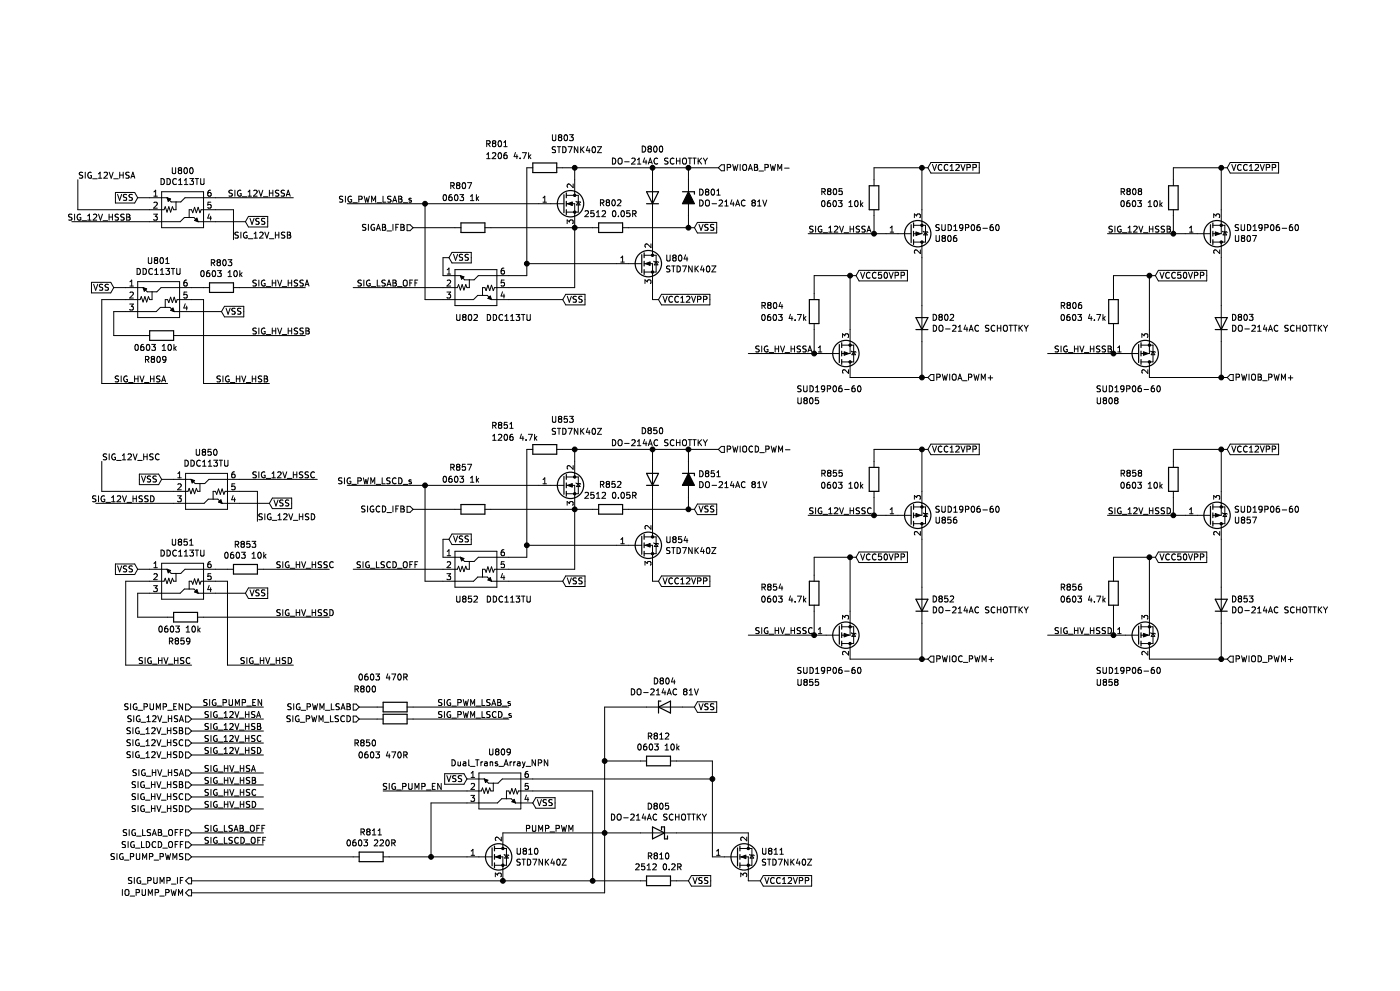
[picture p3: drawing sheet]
EESchema Schematic File Version 4
EELAYER 30 0
EELAYER END
$Descr A4 11693 8268
encoding utf-8
Sheet 3 8
Title ""
Date ""
Rev ""
Comp ""
Comment1 ""
Comment2 ""
Comment3 ""
Comment4 ""
$EndDescr
$Comp
L Transistor_FET:SUD19P06-60 U807
U 1 1
P 10100 1950
F 0 "U807" H 10304 1996 50  0000 L CNN
F 1 "SUD19P06-60" H 10304 1905 50  0000 L CNN
F 2 "Sparkdog PF-DI V3:MDAC-TO-252-3" H 10295 1875 50  0001 L CIN
F 3 "https://www.vishay.com/docs/69253/sud19p06.pdf" H 10100 1950 50  0001 C CNN
	1    10100 1950
	1    0    0    1   
$EndComp
$Comp
L Transistor_FET:SUD19P06-60 U808
U 1 1
P 9500 2950
F 0 "U808" H 9150 3350 50  0000 L CNN
F 1 "SUD19P06-60" H 9150 3250 50  0000 L CNN
F 2 "Sparkdog PF-DI V3:MDAC-TO-252-3" H 9695 2875 50  0001 L CIN
F 3 "https://www.vishay.com/docs/69253/sud19p06.pdf" H 9500 2950 50  0001 C CNN
	1    9500 2950
	1    0    0    1   
$EndComp
$Comp
L Device:R R808
U 1 1
P 9800 1650
F 0 "R808" H 9350 1700 50  0000 L CNN
F 1 "0603 10k" H 9350 1600 50  0000 L CNN
F 2 "Samacsys:RESC1608X55N" V 9730 1650 50  0001 C CNN
F 3 "~" H 9800 1650 50  0001 C CNN
	1    9800 1650
	1    0    0    -1  
$EndComp
$Comp
L Device:R R806
U 1 1
P 9300 2600
F 0 "R806" H 8850 2650 50  0000 L CNN
F 1 "0603 4.7k" H 8850 2550 50  0000 L CNN
F 2 "Samacsys:RESC1608X55N" V 9230 2600 50  0001 C CNN
F 3 "~" H 9300 2600 50  0001 C CNN
	1    9300 2600
	1    0    0    -1  
$EndComp
$Comp
L Device:D D803
U 1 1
P 10200 2700
F 0 "D803" V 10246 2620 50  0000 R CNN
F 1 "DO-214AC SCHOTTKY" V 10155 2620 50  0000 R CNN
F 2 "Samacsys:DIOM5127X229N" H 10200 2700 50  0001 C CNN
F 3 "~" H 10200 2700 50  0001 C CNN
	1    10200 2700
	0    -1   -1   0   
$EndComp
Wire Wire Line
	9800 1800 9800 1950
Wire Wire Line
	9800 1950 9900 1950
Wire Wire Line
	9800 1500 9800 1400
Wire Wire Line
	9800 1400 10200 1400
Wire Wire Line
	10200 1400 10200 1750
Wire Wire Line
	10200 1400 10250 1400
Connection ~ 10200 1400
Text GLabel 10250 1400 2    50   Input ~ 0
VCC12VPP
Text GLabel 9650 2300 2    50   Input ~ 0
VCC50VPP
Wire Wire Line
	9650 2300 9600 2300
Wire Wire Line
	9300 2300 9300 2450
Wire Wire Line
	9300 2750 9300 2950
Wire Wire Line
	9600 2750 9600 2300
Connection ~ 9600 2300
Wire Wire Line
	9600 2300 9300 2300
Wire Wire Line
	9600 3150 10200 3150
Wire Wire Line
	10200 2850 10200 3150
Connection ~ 10200 3150
Wire Wire Line
	10200 3150 10250 3150
Wire Wire Line
	10200 2550 10200 2150
Connection ~ 9800 1950
Wire Wire Line
	9250 1950 9800 1950
Text Label 9250 1950 0    50   ~ 0
SIG_12V_HSSB
Wire Wire Line
	9300 2950 8750 2950
Connection ~ 9300 2950
Text Label 8800 2950 0    50   ~ 0
SIG_HV_HSSB
Text HLabel 10250 3150 2    50   Input ~ 0
PWIOB_PWM+
$Comp
L Transistor_FET:SUD19P06-60 U806
U 1 1
P 7600 1950
F 0 "U806" H 7804 1996 50  0000 L CNN
F 1 "SUD19P06-60" H 7804 1905 50  0000 L CNN
F 2 "Sparkdog PF-DI V3:MDAC-TO-252-3" H 7795 1875 50  0001 L CIN
F 3 "https://www.vishay.com/docs/69253/sud19p06.pdf" H 7600 1950 50  0001 C CNN
	1    7600 1950
	1    0    0    1   
$EndComp
$Comp
L Transistor_FET:SUD19P06-60 U805
U 1 1
P 7000 2950
F 0 "U805" H 6650 3350 50  0000 L CNN
F 1 "SUD19P06-60" H 6650 3250 50  0000 L CNN
F 2 "Sparkdog PF-DI V3:MDAC-TO-252-3" H 7195 2875 50  0001 L CIN
F 3 "https://www.vishay.com/docs/69253/sud19p06.pdf" H 7000 2950 50  0001 C CNN
	1    7000 2950
	1    0    0    1   
$EndComp
$Comp
L Device:R R805
U 1 1
P 7300 1650
F 0 "R805" H 6850 1700 50  0000 L CNN
F 1 "0603 10k" H 6850 1600 50  0000 L CNN
F 2 "Samacsys:RESC1608X55N" V 7230 1650 50  0001 C CNN
F 3 "~" H 7300 1650 50  0001 C CNN
	1    7300 1650
	1    0    0    -1  
$EndComp
$Comp
L Device:R R804
U 1 1
P 6800 2600
F 0 "R804" H 6350 2650 50  0000 L CNN
F 1 "0603 4.7k" H 6350 2550 50  0000 L CNN
F 2 "Samacsys:RESC1608X55N" V 6730 2600 50  0001 C CNN
F 3 "~" H 6800 2600 50  0001 C CNN
	1    6800 2600
	1    0    0    -1  
$EndComp
$Comp
L Device:D D802
U 1 1
P 7700 2700
F 0 "D802" V 7746 2620 50  0000 R CNN
F 1 "DO-214AC SCHOTTKY" V 7655 2620 50  0000 R CNN
F 2 "Samacsys:DIOM5127X229N" H 7700 2700 50  0001 C CNN
F 3 "~" H 7700 2700 50  0001 C CNN
	1    7700 2700
	0    -1   -1   0   
$EndComp
Wire Wire Line
	7300 1800 7300 1950
Wire Wire Line
	7300 1950 7400 1950
Wire Wire Line
	7300 1500 7300 1400
Wire Wire Line
	7300 1400 7700 1400
Wire Wire Line
	7700 1400 7700 1750
Wire Wire Line
	7700 1400 7750 1400
Connection ~ 7700 1400
Text GLabel 7750 1400 2    50   Input ~ 0
VCC12VPP
Text GLabel 7150 2300 2    50   Input ~ 0
VCC50VPP
Wire Wire Line
	7150 2300 7100 2300
Wire Wire Line
	6800 2300 6800 2450
Wire Wire Line
	6800 2750 6800 2950
Wire Wire Line
	7100 2750 7100 2300
Connection ~ 7100 2300
Wire Wire Line
	7100 2300 6800 2300
Wire Wire Line
	7100 3150 7700 3150
Wire Wire Line
	7700 2850 7700 3150
Connection ~ 7700 3150
Wire Wire Line
	7700 3150 7750 3150
Wire Wire Line
	7700 2550 7700 2150
Connection ~ 7300 1950
Wire Wire Line
	6750 1950 7300 1950
Text Label 6750 1950 0    50   ~ 0
SIG_12V_HSSA
Wire Wire Line
	6800 2950 6250 2950
Connection ~ 6800 2950
Text Label 6300 2950 0    50   ~ 0
SIG_HV_HSSA
Text HLabel 7750 3150 2    50   Input ~ 0
PWIOA_PWM+
$Comp
L Transistor_FET:SUD19P06-60 U857
U 1 1
P 10100 4300
F 0 "U857" H 10304 4346 50  0000 L CNN
F 1 "SUD19P06-60" H 10304 4255 50  0000 L CNN
F 2 "Sparkdog PF-DI V3:MDAC-TO-252-3" H 10295 4225 50  0001 L CIN
F 3 "https://www.vishay.com/docs/69253/sud19p06.pdf" H 10100 4300 50  0001 C CNN
	1    10100 4300
	1    0    0    1   
$EndComp
$Comp
L Transistor_FET:SUD19P06-60 U858
U 1 1
P 9500 5300
F 0 "U858" H 9150 5700 50  0000 L CNN
F 1 "SUD19P06-60" H 9150 5600 50  0000 L CNN
F 2 "Sparkdog PF-DI V3:MDAC-TO-252-3" H 9695 5225 50  0001 L CIN
F 3 "https://www.vishay.com/docs/69253/sud19p06.pdf" H 9500 5300 50  0001 C CNN
	1    9500 5300
	1    0    0    1   
$EndComp
$Comp
L Device:R R858
U 1 1
P 9800 4000
F 0 "R858" H 9350 4050 50  0000 L CNN
F 1 "0603 10k" H 9350 3950 50  0000 L CNN
F 2 "Samacsys:RESC1608X55N" V 9730 4000 50  0001 C CNN
F 3 "~" H 9800 4000 50  0001 C CNN
	1    9800 4000
	1    0    0    -1  
$EndComp
$Comp
L Device:R R856
U 1 1
P 9300 4950
F 0 "R856" H 8850 5000 50  0000 L CNN
F 1 "0603 4.7k" H 8850 4900 50  0000 L CNN
F 2 "Samacsys:RESC1608X55N" V 9230 4950 50  0001 C CNN
F 3 "~" H 9300 4950 50  0001 C CNN
	1    9300 4950
	1    0    0    -1  
$EndComp
$Comp
L Device:D D853
U 1 1
P 10200 5050
F 0 "D853" V 10246 4970 50  0000 R CNN
F 1 "DO-214AC SCHOTTKY" V 10155 4970 50  0000 R CNN
F 2 "Samacsys:DIOM5127X229N" H 10200 5050 50  0001 C CNN
F 3 "~" H 10200 5050 50  0001 C CNN
	1    10200 5050
	0    -1   -1   0   
$EndComp
Wire Wire Line
	9800 4150 9800 4300
Wire Wire Line
	9800 4300 9900 4300
Wire Wire Line
	9800 3850 9800 3750
Wire Wire Line
	9800 3750 10200 3750
Wire Wire Line
	10200 3750 10200 4100
Wire Wire Line
	10200 3750 10250 3750
Connection ~ 10200 3750
Text GLabel 10250 3750 2    50   Input ~ 0
VCC12VPP
Text GLabel 9650 4650 2    50   Input ~ 0
VCC50VPP
Wire Wire Line
	9650 4650 9600 4650
Wire Wire Line
	9300 4650 9300 4800
Wire Wire Line
	9300 5100 9300 5300
Wire Wire Line
	9600 5100 9600 4650
Connection ~ 9600 4650
Wire Wire Line
	9600 4650 9300 4650
Wire Wire Line
	9600 5500 10200 5500
Wire Wire Line
	10200 5200 10200 5500
Connection ~ 10200 5500
Wire Wire Line
	10200 5500 10250 5500
Wire Wire Line
	10200 4900 10200 4500
Connection ~ 9800 4300
Wire Wire Line
	9250 4300 9800 4300
Text Label 9250 4300 0    50   ~ 0
SIG_12V_HSSD
Wire Wire Line
	9300 5300 8750 5300
Connection ~ 9300 5300
Text Label 8800 5300 0    50   ~ 0
SIG_HV_HSSD
Text HLabel 10250 5500 2    50   Input ~ 0
PWIOD_PWM+
$Comp
L Transistor_FET:SUD19P06-60 U856
U 1 1
P 7600 4300
F 0 "U856" H 7804 4346 50  0000 L CNN
F 1 "SUD19P06-60" H 7804 4255 50  0000 L CNN
F 2 "Sparkdog PF-DI V3:MDAC-TO-252-3" H 7795 4225 50  0001 L CIN
F 3 "https://www.vishay.com/docs/69253/sud19p06.pdf" H 7600 4300 50  0001 C CNN
	1    7600 4300
	1    0    0    1   
$EndComp
$Comp
L Transistor_FET:SUD19P06-60 U855
U 1 1
P 7000 5300
F 0 "U855" H 6650 5700 50  0000 L CNN
F 1 "SUD19P06-60" H 6650 5600 50  0000 L CNN
F 2 "Sparkdog PF-DI V3:MDAC-TO-252-3" H 7195 5225 50  0001 L CIN
F 3 "https://www.vishay.com/docs/69253/sud19p06.pdf" H 7000 5300 50  0001 C CNN
	1    7000 5300
	1    0    0    1   
$EndComp
$Comp
L Device:R R855
U 1 1
P 7300 4000
F 0 "R855" H 6850 4050 50  0000 L CNN
F 1 "0603 10k" H 6850 3950 50  0000 L CNN
F 2 "Samacsys:RESC1608X55N" V 7230 4000 50  0001 C CNN
F 3 "~" H 7300 4000 50  0001 C CNN
	1    7300 4000
	1    0    0    -1  
$EndComp
$Comp
L Device:R R854
U 1 1
P 6800 4950
F 0 "R854" H 6350 5000 50  0000 L CNN
F 1 "0603 4.7k" H 6350 4900 50  0000 L CNN
F 2 "Samacsys:RESC1608X55N" V 6730 4950 50  0001 C CNN
F 3 "~" H 6800 4950 50  0001 C CNN
	1    6800 4950
	1    0    0    -1  
$EndComp
$Comp
L Device:D D852
U 1 1
P 7700 5050
F 0 "D852" V 7746 4970 50  0000 R CNN
F 1 "DO-214AC SCHOTTKY" V 7655 4970 50  0000 R CNN
F 2 "Samacsys:DIOM5127X229N" H 7700 5050 50  0001 C CNN
F 3 "~" H 7700 5050 50  0001 C CNN
	1    7700 5050
	0    -1   -1   0   
$EndComp
Wire Wire Line
	7300 4150 7300 4300
Wire Wire Line
	7300 4300 7400 4300
Wire Wire Line
	7300 3850 7300 3750
Wire Wire Line
	7300 3750 7700 3750
Wire Wire Line
	7700 3750 7700 4100
Wire Wire Line
	7700 3750 7750 3750
Connection ~ 7700 3750
Text GLabel 7750 3750 2    50   Input ~ 0
VCC12VPP
Text GLabel 7150 4650 2    50   Input ~ 0
VCC50VPP
Wire Wire Line
	7150 4650 7100 4650
Wire Wire Line
	6800 4650 6800 4800
Wire Wire Line
	6800 5100 6800 5300
Wire Wire Line
	7100 5100 7100 4650
Connection ~ 7100 4650
Wire Wire Line
	7100 4650 6800 4650
Wire Wire Line
	7100 5500 7700 5500
Wire Wire Line
	7700 5200 7700 5500
Connection ~ 7700 5500
Wire Wire Line
	7700 5500 7750 5500
Wire Wire Line
	7700 4900 7700 4500
Connection ~ 7300 4300
Wire Wire Line
	6750 4300 7300 4300
Text Label 6750 4300 0    50   ~ 0
SIG_12V_HSSC
Wire Wire Line
	6800 5300 6250 5300
Connection ~ 6800 5300
Text Label 6300 5300 0    50   ~ 0
SIG_HV_HSSC
Text HLabel 7750 5500 2    50   Input ~ 0
PWIOC_PWM+
Text HLabel 6000 1400 2    50   Input ~ 0
PWIOAB_PWM-
$Comp
L Device:D_Zener_ALT D801
U 1 1
P 5750 1650
F 0 "D801" V 5704 1730 50  0000 L CNN
F 1 "DO-214AC 81V" V 5795 1730 50  0000 L CNN
F 2 "Samacsys:DIOM5127X229N" H 5750 1650 50  0001 C CNN
F 3 "~" H 5750 1650 50  0001 C CNN
	1    5750 1650
	0    1    1    0   
$EndComp
Wire Wire Line
	5750 1500 5750 1400
Connection ~ 5750 1400
Wire Wire Line
	5750 1400 6000 1400
$Comp
L Device:D D800
U 1 1
P 5450 1650
F 0 "D800" V 5850 1750 50  0000 R CNN
F 1 "DO-214AC SCHOTTKY" V 5750 2000 50  0000 R CNN
F 2 "Samacsys:DIOM5127X229N" H 5450 1650 50  0001 C CNN
F 3 "~" H 5450 1650 50  0001 C CNN
	1    5450 1650
	0    -1   -1   0   
$EndComp
Wire Wire Line
	5450 1500 5450 1400
Connection ~ 5450 1400
Wire Wire Line
	5450 1400 5750 1400
Wire Wire Line
	5750 1800 5750 1900
Text GLabel 5800 1900 2    50   Input ~ 0
VSS
$Comp
L Transistor_FET:STD7NK40Z U803
U 1 1
P 4700 1700
F 0 "U803" H 4600 2250 50  0000 L CNN
F 1 "STD7NK40Z" H 4600 2150 50  0000 L CNN
F 2 "Sparkdog PF-DI V3:MDAC-TO-252-3" H 4900 1625 50  0001 L CIN
F 3 "https://www.st.com/resource/en/datasheet/std7nk40zt4.pdf" H 4700 1700 50  0001 L CNN
	1    4700 1700
	1    0    0    -1  
$EndComp
$Comp
L Transistor_FET:STD7NK40Z U804
U 1 1
P 5350 2200
F 0 "U804" H 5555 2246 50  0000 L CNN
F 1 "STD7NK40Z" H 5555 2155 50  0000 L CNN
F 2 "Sparkdog PF-DI V3:MDAC-TO-252-3" H 5550 2125 50  0001 L CIN
F 3 "https://www.st.com/resource/en/datasheet/std7nk40zt4.pdf" H 5350 2200 50  0001 L CNN
	1    5350 2200
	1    0    0    -1  
$EndComp
Wire Wire Line
	5450 1800 5450 2000
Wire Wire Line
	5450 2400 5450 2500
Wire Wire Line
	5450 2500 5500 2500
Wire Wire Line
	5750 1900 5800 1900
Text GLabel 5500 2500 2    50   Input ~ 0
VCC12VPP
$Comp
L Device:R R802
U 1 1
P 5100 1900
F 0 "R802" V 4893 1900 50  0000 C CNN
F 1 "2512 0.05R" V 4984 1900 50  0000 C CNN
F 2 "Samacsys:RESC6331X75N" V 5030 1900 50  0001 C CNN
F 3 "~" H 5100 1900 50  0001 C CNN
	1    5100 1900
	0    1    1    0   
$EndComp
Wire Wire Line
	4800 1900 4950 1900
Wire Wire Line
	5250 1900 5750 1900
Connection ~ 5750 1900
Wire Wire Line
	4800 1400 4800 1500
Wire Wire Line
	4800 1400 5450 1400
Wire Wire Line
	4500 1700 3550 1700
Text Label 3500 2400 2    50   ~ 0
SIG_LSAB_OFF
$Comp
L Rabbit~ECU~Schematic~Symbols:Dual_Trans_Array_NPN U802
U 1 1
P 3800 2550
F 0 "U802" H 3900 2450 50  0000 C CNN
F 1 "DDC113TU" H 4250 2450 50  0000 C CNN
F 2 "Sparkdog PF-DI V3:SOT-363-6" H 3800 2550 50  0001 C CNN
F 3 "" H 3800 2550 50  0001 C CNN
	1    3800 2550
	1    0    0    -1  
$EndComp
Wire Wire Line
	4800 1900 4800 2400
Wire Wire Line
	4800 2400 4250 2400
Text GLabel 4700 2500 2    50   Input ~ 0
VSS
Connection ~ 4800 1900
Wire Wire Line
	4400 2200 4400 2300
Wire Wire Line
	4800 1400 4700 1400
Wire Wire Line
	4400 2300 4250 2300
Connection ~ 4800 1400
Wire Wire Line
	4250 2500 4700 2500
Wire Wire Line
	4400 2200 5150 2200
Wire Wire Line
	3700 2500 3550 2500
Wire Wire Line
	3550 2500 3550 1700
Wire Wire Line
	3700 2400 2950 2400
Wire Wire Line
	3700 2300 3700 2150
Wire Wire Line
	3700 2150 3750 2150
Text GLabel 3750 2150 2    50   Input ~ 0
VSS
Text HLabel 3450 1900 0    50   Input ~ 0
SIGAB_IFB
$Comp
L Device:R R807
U 1 1
P 3950 1900
F 0 "R807" V 3600 1800 50  0000 C CNN
F 1 "0603 1k" V 3700 1800 50  0000 C CNN
F 2 "Samacsys:RESC1608X55N" V 3880 1900 50  0001 C CNN
F 3 "~" H 3950 1900 50  0001 C CNN
	1    3950 1900
	0    1    1    0   
$EndComp
Wire Wire Line
	4100 1900 4800 1900
Wire Wire Line
	3800 1900 3450 1900
$Comp
L Rabbit~ECU~Schematic~Symbols:Dual_Trans_Array_NPN U800
U 1 1
P 1350 1900
F 0 "U800" H 1525 2375 50  0000 C CNN
F 1 "DDC113TU" H 1525 2284 50  0000 C CNN
F 2 "Sparkdog PF-DI V3:SOT-363-6" H 1350 1900 50  0001 C CNN
F 3 "" H 1350 1900 50  0001 C CNN
	1    1350 1900
	1    0    0    -1  
$EndComp
$Comp
L Rabbit~ECU~Schematic~Symbols:Dual_Trans_Array_NPN U801
U 1 1
P 1150 2650
F 0 "U801" H 1325 3125 50  0000 C CNN
F 1 "DDC113TU" H 1325 3034 50  0000 C CNN
F 2 "Sparkdog PF-DI V3:SOT-363-6" H 1150 2650 50  0001 C CNN
F 3 "" H 1150 2650 50  0001 C CNN
	1    1150 2650
	1    0    0    -1  
$EndComp
Connection ~ 3550 1700
Wire Wire Line
	1800 1650 2450 1650
Text Label 1900 1650 0    50   ~ 0
SIG_12V_HSSA
Wire Wire Line
	1250 1650 1150 1650
Text GLabel 1150 1650 0    50   Input ~ 0
VSS
Text GLabel 2050 1850 2    50   Input ~ 0
VSS
Wire Wire Line
	1250 1850 600  1850
Text Label 1100 1850 2    50   ~ 0
SIG_12V_HSSB
Wire Wire Line
	1250 1750 650  1750
Wire Wire Line
	650  1750 650  1500
Text HLabel 1600 6000 0    50   Input ~ 0
SIG_12V_HSA
Wire Wire Line
	1800 1850 2050 1850
Wire Wire Line
	1800 1750 1950 1750
Text HLabel 1600 6200 0    50   Input ~ 0
SIG_12V_HSC
$Comp
L Device:R R809
U 1 1
P 1350 2800
F 0 "R809" V 1550 2750 50  0000 C CNN
F 1 "0603 10k" V 1450 2750 50  0000 C CNN
F 2 "Samacsys:RESC1608X55N" V 1280 2800 50  0001 C CNN
F 3 "~" H 1350 2800 50  0001 C CNN
	1    1350 2800
	0    1    1    0   
$EndComp
Wire Wire Line
	1050 2600 950  2600
Wire Wire Line
	950  2600 950  2800
Wire Wire Line
	950  2800 1200 2800
Wire Wire Line
	1600 2400 1700 2400
Text GLabel 1850 2600 2    50   Input ~ 0
VSS
Wire Wire Line
	1600 2600 1850 2600
Wire Wire Line
	1050 2400 950  2400
$Comp
L Device:R R803
U 1 1
P 1850 2400
F 0 "R803" V 1643 2400 50  0000 C CNN
F 1 "0603 10k" V 1734 2400 50  0000 C CNN
F 2 "Samacsys:RESC1608X55N" V 1780 2400 50  0001 C CNN
F 3 "~" H 1850 2400 50  0001 C CNN
	1    1850 2400
	0    1    1    0   
$EndComp
Wire Wire Line
	3550 1700 2900 1700
Text Label 3450 1700 2    50   ~ 0
SIG_PWM_LSAB_s
Wire Wire Line
	2000 2400 2550 2400
Text Label 2100 2400 0    50   ~ 0
SIG_HV_HSSA
Wire Wire Line
	1500 2800 2550 2800
Text Label 2100 2800 0    50   ~ 0
SIG_HV_HSSB
Wire Wire Line
	1050 2500 850  2500
Wire Wire Line
	850  2500 850  3200
Wire Wire Line
	850  3200 1400 3200
Text Label 950  3200 0    50   ~ 0
SIG_HV_HSA
Wire Wire Line
	1600 2500 1700 2500
Wire Wire Line
	1700 2500 1700 3200
Wire Wire Line
	1700 3200 2250 3200
Text Label 1800 3200 0    50   ~ 0
SIG_HV_HSB
Text HLabel 6000 3750 2    50   Input ~ 0
PWIOCD_PWM-
$Comp
L Device:D_Zener_ALT D851
U 1 1
P 5750 4000
F 0 "D851" V 5704 4080 50  0000 L CNN
F 1 "DO-214AC 81V" V 5795 4080 50  0000 L CNN
F 2 "Samacsys:DIOM5127X229N" H 5750 4000 50  0001 C CNN
F 3 "~" H 5750 4000 50  0001 C CNN
	1    5750 4000
	0    1    1    0   
$EndComp
Wire Wire Line
	5750 3850 5750 3750
Connection ~ 5750 3750
Wire Wire Line
	5750 3750 6000 3750
$Comp
L Device:D D850
U 1 1
P 5450 4000
F 0 "D850" V 5850 4100 50  0000 R CNN
F 1 "DO-214AC SCHOTTKY" V 5750 4350 50  0000 R CNN
F 2 "Samacsys:DIOM5127X229N" H 5450 4000 50  0001 C CNN
F 3 "~" H 5450 4000 50  0001 C CNN
	1    5450 4000
	0    -1   -1   0   
$EndComp
Wire Wire Line
	5450 3850 5450 3750
Connection ~ 5450 3750
Wire Wire Line
	5450 3750 5750 3750
Wire Wire Line
	5750 4150 5750 4250
Text GLabel 5800 4250 2    50   Input ~ 0
VSS
$Comp
L Transistor_FET:STD7NK40Z U853
U 1 1
P 4700 4050
F 0 "U853" H 4600 4600 50  0000 L CNN
F 1 "STD7NK40Z" H 4600 4500 50  0000 L CNN
F 2 "Sparkdog PF-DI V3:MDAC-TO-252-3" H 4900 3975 50  0001 L CIN
F 3 "https://www.st.com/resource/en/datasheet/std7nk40zt4.pdf" H 4700 4050 50  0001 L CNN
	1    4700 4050
	1    0    0    -1  
$EndComp
$Comp
L Transistor_FET:STD7NK40Z U854
U 1 1
P 5350 4550
F 0 "U854" H 5555 4596 50  0000 L CNN
F 1 "STD7NK40Z" H 5555 4505 50  0000 L CNN
F 2 "Sparkdog PF-DI V3:MDAC-TO-252-3" H 5550 4475 50  0001 L CIN
F 3 "https://www.st.com/resource/en/datasheet/std7nk40zt4.pdf" H 5350 4550 50  0001 L CNN
	1    5350 4550
	1    0    0    -1  
$EndComp
Wire Wire Line
	5450 4150 5450 4350
Wire Wire Line
	5450 4750 5450 4850
Wire Wire Line
	5450 4850 5500 4850
Wire Wire Line
	5750 4250 5800 4250
Text GLabel 5500 4850 2    50   Input ~ 0
VCC12VPP
$Comp
L Device:R R852
U 1 1
P 5100 4250
F 0 "R852" V 4893 4250 50  0000 C CNN
F 1 "2512 0.05R" V 4984 4250 50  0000 C CNN
F 2 "Samacsys:RESC6331X75N" V 5030 4250 50  0001 C CNN
F 3 "~" H 5100 4250 50  0001 C CNN
	1    5100 4250
	0    1    1    0   
$EndComp
Wire Wire Line
	4800 4250 4950 4250
Wire Wire Line
	5250 4250 5750 4250
Connection ~ 5750 4250
Wire Wire Line
	4800 3750 4800 3850
Wire Wire Line
	4800 3750 5450 3750
Wire Wire Line
	4500 4050 3550 4050
Text Label 3500 4750 2    50   ~ 0
SIG_LSCD_OFF
$Comp
L Rabbit~ECU~Schematic~Symbols:Dual_Trans_Array_NPN U852
U 1 1
P 3800 4900
F 0 "U852" H 3900 4800 50  0000 C CNN
F 1 "DDC113TU" H 4250 4800 50  0000 C CNN
F 2 "Sparkdog PF-DI V3:SOT-363-6" H 3800 4900 50  0001 C CNN
F 3 "" H 3800 4900 50  0001 C CNN
	1    3800 4900
	1    0    0    -1  
$EndComp
Wire Wire Line
	4800 4250 4800 4750
Wire Wire Line
	4800 4750 4250 4750
Text GLabel 4700 4850 2    50   Input ~ 0
VSS
Connection ~ 4800 4250
Wire Wire Line
	4400 4550 4400 4650
Wire Wire Line
	4800 3750 4700 3750
Wire Wire Line
	4400 4650 4250 4650
Connection ~ 4800 3750
Wire Wire Line
	4250 4850 4700 4850
Wire Wire Line
	4400 4550 5150 4550
Wire Wire Line
	3700 4850 3550 4850
Wire Wire Line
	3550 4850 3550 4050
Wire Wire Line
	3700 4750 2950 4750
Wire Wire Line
	3700 4650 3700 4500
Wire Wire Line
	3700 4500 3750 4500
Text GLabel 3750 4500 2    50   Input ~ 0
VSS
Text HLabel 3450 4250 0    50   Input ~ 0
SIGCD_IFB
$Comp
L Device:R R857
U 1 1
P 3950 4250
F 0 "R857" V 3600 4150 50  0000 C CNN
F 1 "0603 1k" V 3700 4150 50  0000 C CNN
F 2 "Samacsys:RESC1608X55N" V 3880 4250 50  0001 C CNN
F 3 "~" H 3950 4250 50  0001 C CNN
	1    3950 4250
	0    1    1    0   
$EndComp
Wire Wire Line
	4100 4250 4800 4250
Wire Wire Line
	3800 4250 3450 4250
Connection ~ 3550 4050
Text HLabel 1600 6100 0    50   Input ~ 0
SIG_12V_HSB
Wire Wire Line
	3550 4050 2900 4050
Text Label 3450 4050 2    50   ~ 0
SIG_PWM_LSCD_s
$Comp
L Device:R R801
U 1 1
P 4550 1400
F 0 "R801" V 4350 1000 50  0000 C CNN
F 1 "1206 4.7k" V 4450 1100 50  0000 C CNN
F 2 "Samacsys:RESC3216X60N" V 4480 1400 50  0001 C CNN
F 3 "~" H 4550 1400 50  0001 C CNN
	1    4550 1400
	0    1    1    0   
$EndComp
Wire Wire Line
	4400 1400 4400 2200
Connection ~ 4400 2200
$Comp
L Device:R R851
U 1 1
P 4550 3750
F 0 "R851" V 4350 3400 50  0000 C CNN
F 1 "1206 4.7k" V 4450 3500 50  0000 C CNN
F 2 "Samacsys:RESC3216X60N" V 4480 3750 50  0001 C CNN
F 3 "~" H 4550 3750 50  0001 C CNN
	1    4550 3750
	0    1    1    0   
$EndComp
Wire Wire Line
	4400 3750 4400 4550
Connection ~ 4400 4550
Wire Wire Line
	1600 6450 2200 6450
Text Label 1700 6450 0    50   ~ 0
SIG_HV_HSA
Text Label 1700 6550 0    50   ~ 0
SIG_HV_HSB
Text Label 1700 6650 0    50   ~ 0
SIG_HV_HSC
Text Label 1700 6750 0    50   ~ 0
SIG_HV_HSD
Text Label 1700 6950 0    50   ~ 0
SIG_LSAB_OFF
Text Label 1700 7050 0    50   ~ 0
SIG_LSCD_OFF
Wire Wire Line
	1600 6550 2200 6550
Wire Wire Line
	2200 6650 1600 6650
Wire Wire Line
	1600 6750 2200 6750
Wire Wire Line
	2200 6950 1600 6950
Wire Wire Line
	1600 7050 2200 7050
Text HLabel 1600 6450 0    50   Input ~ 0
SIG_HV_HSA
Text HLabel 1600 6550 0    50   Input ~ 0
SIG_HV_HSB
Text HLabel 1600 6650 0    50   Input ~ 0
SIG_HV_HSC
Text HLabel 1600 6750 0    50   Input ~ 0
SIG_HV_HSD
Text HLabel 1600 6950 0    50   Input ~ 0
SIG_LSAB_OFF
Text HLabel 1600 7050 0    50   Input ~ 0
SIG_LDCD_OFF
Text Label 650  1500 0    50   ~ 0
SIG_12V_HSA
Text GLabel 950  2400 0    50   Input ~ 0
VSS
Text Label 1950 2000 0    50   ~ 0
SIG_12V_HSB
$Comp
L Rabbit~ECU~Schematic~Symbols:Dual_Trans_Array_NPN U850
U 1 1
P 1550 4250
F 0 "U850" H 1725 4725 50  0000 C CNN
F 1 "DDC113TU" H 1725 4634 50  0000 C CNN
F 2 "Sparkdog PF-DI V3:SOT-363-6" H 1550 4250 50  0001 C CNN
F 3 "" H 1550 4250 50  0001 C CNN
	1    1550 4250
	1    0    0    -1  
$EndComp
$Comp
L Rabbit~ECU~Schematic~Symbols:Dual_Trans_Array_NPN U851
U 1 1
P 1350 5000
F 0 "U851" H 1525 5475 50  0000 C CNN
F 1 "DDC113TU" H 1525 5384 50  0000 C CNN
F 2 "Sparkdog PF-DI V3:SOT-363-6" H 1350 5000 50  0001 C CNN
F 3 "" H 1350 5000 50  0001 C CNN
	1    1350 5000
	1    0    0    -1  
$EndComp
Wire Wire Line
	2000 4000 2650 4000
Text Label 2100 4000 0    50   ~ 0
SIG_12V_HSSC
Wire Wire Line
	1450 4000 1350 4000
Text GLabel 1350 4000 0    50   Input ~ 0
VSS
Text GLabel 2250 4200 2    50   Input ~ 0
VSS
Wire Wire Line
	1450 4200 800  4200
Text Label 1300 4200 2    50   ~ 0
SIG_12V_HSSD
Wire Wire Line
	1450 4100 850  4100
Wire Wire Line
	850  4100 850  3850
Wire Wire Line
	2000 4200 2250 4200
Wire Wire Line
	2000 4100 2150 4100
$Comp
L Device:R R859
U 1 1
P 1550 5150
F 0 "R859" V 1750 5100 50  0000 C CNN
F 1 "0603 10k" V 1650 5100 50  0000 C CNN
F 2 "Samacsys:RESC1608X55N" V 1480 5150 50  0001 C CNN
F 3 "~" H 1550 5150 50  0001 C CNN
	1    1550 5150
	0    1    1    0   
$EndComp
Wire Wire Line
	1250 4950 1150 4950
Wire Wire Line
	1150 4950 1150 5150
Wire Wire Line
	1150 5150 1400 5150
Wire Wire Line
	1800 4750 1900 4750
Text GLabel 2050 4950 2    50   Input ~ 0
VSS
Wire Wire Line
	1800 4950 2050 4950
Wire Wire Line
	1250 4750 1150 4750
$Comp
L Device:R R853
U 1 1
P 2050 4750
F 0 "R853" V 1843 4750 50  0000 C CNN
F 1 "0603 10k" V 1934 4750 50  0000 C CNN
F 2 "Samacsys:RESC1608X55N" V 1980 4750 50  0001 C CNN
F 3 "~" H 2050 4750 50  0001 C CNN
	1    2050 4750
	0    1    1    0   
$EndComp
Wire Wire Line
	2200 4750 2750 4750
Text Label 2300 4750 0    50   ~ 0
SIG_HV_HSSC
Wire Wire Line
	1700 5150 2750 5150
Text Label 2300 5150 0    50   ~ 0
SIG_HV_HSSD
Wire Wire Line
	1250 4850 1050 4850
Wire Wire Line
	1050 4850 1050 5550
Wire Wire Line
	1050 5550 1600 5550
Text Label 1150 5550 0    50   ~ 0
SIG_HV_HSC
Wire Wire Line
	1800 4850 1900 4850
Wire Wire Line
	1900 4850 1900 5550
Wire Wire Line
	1900 5550 2450 5550
Text Label 2000 5550 0    50   ~ 0
SIG_HV_HSD
Text Label 850  3850 0    50   ~ 0
SIG_12V_HSC
Text GLabel 1150 4750 0    50   Input ~ 0
VSS
Text Label 2150 4350 0    50   ~ 0
SIG_12V_HSD
Wire Wire Line
	2150 4100 2150 4350
Wire Wire Line
	1950 1750 1950 2000
Text HLabel 1600 6300 0    50   Input ~ 0
SIG_12V_HSD
Wire Wire Line
	1600 6000 2200 6000
Wire Wire Line
	2200 6100 1600 6100
Wire Wire Line
	1600 6200 2200 6200
Wire Wire Line
	2200 6300 1600 6300
Text Label 1700 6000 0    50   ~ 0
SIG_12V_HSA
Text Label 1700 6100 0    50   ~ 0
SIG_12V_HSB
Text Label 1700 6200 0    50   ~ 0
SIG_12V_HSC
Text Label 1700 6300 0    50   ~ 0
SIG_12V_HSD
Text HLabel 1600 7150 0    50   Input ~ 0
SIG_PUMP_PWMS
Wire Wire Line
	1600 7150 2950 7150
$Comp
L Device:R R811
U 1 1
P 3100 7150
F 0 "R811" V 2893 7150 50  0000 C CNN
F 1 "0603 220R" V 2984 7150 50  0000 C CNN
F 2 "Samacsys:RESC1608X55N" V 3030 7150 50  0001 C CNN
F 3 "~" H 3100 7150 50  0001 C CNN
	1    3100 7150
	0    1    1    0   
$EndComp
Wire Wire Line
	3250 7150 3600 7150
$Comp
L Transistor_FET:STD7NK40Z U810
U 1 1
P 4100 7150
F 0 "U810" H 4305 7196 50  0000 L CNN
F 1 "STD7NK40Z" H 4305 7105 50  0000 L CNN
F 2 "Sparkdog PF-DI V3:MDAC-TO-252-3" H 4300 7075 50  0001 L CIN
F 3 "https://www.st.com/resource/en/datasheet/std7nk40zt4.pdf" H 4100 7150 50  0001 L CNN
	1    4100 7150
	1    0    0    -1  
$EndComp
$Comp
L Device:R R810
U 1 1
P 5500 7350
F 0 "R810" V 5293 7350 50  0000 C CNN
F 1 "2512 0.2R" V 5384 7350 50  0000 C CNN
F 2 "Samacsys:RESC6331X75N" V 5430 7350 50  0001 C CNN
F 3 "~" H 5500 7350 50  0001 C CNN
	1    5500 7350
	0    1    1    0   
$EndComp
Wire Wire Line
	5650 7350 5750 7350
Text GLabel 5750 7350 2    50   Input ~ 0
VSS
Wire Wire Line
	4200 7350 1600 7350
Text HLabel 1600 7350 0    50   Output ~ 0
SIG_PUMP_IF
$Comp
L Rabbit~ECU~Schematic~Symbols:Dual_Trans_Array_NPN U809
U 1 1
P 4000 6750
F 0 "U809" H 4175 7225 50  0000 C CNN
F 1 "Dual_Trans_Array_NPN" H 4175 7134 50  0000 C CNN
F 2 "Sparkdog PF-DI V3:SOT-363-6" H 4000 6750 50  0001 C CNN
F 3 "" H 4000 6750 50  0001 C CNN
	1    4000 6750
	1    0    0    -1  
$EndComp
Wire Wire Line
	4200 7350 4950 7350
Connection ~ 4200 7350
Wire Wire Line
	4450 6600 4950 6600
Wire Wire Line
	4950 6600 4950 7350
Connection ~ 4950 7350
Wire Wire Line
	4950 7350 5350 7350
Wire Wire Line
	3900 6700 3600 6700
Wire Wire Line
	3600 6700 3600 7150
Connection ~ 3600 7150
Wire Wire Line
	3600 7150 3900 7150
Text GLabel 4450 6700 2    50   Input ~ 0
VSS
Text Label 4800 6950 2    50   ~ 0
PUMP_PWM
$Comp
L Transistor_FET:STD7NK40Z U811
U 1 1
P 6150 7150
F 0 "U811" H 6355 7196 50  0000 L CNN
F 1 "STD7NK40Z" H 6355 7105 50  0000 L CNN
F 2 "Sparkdog PF-DI V3:MDAC-TO-252-3" H 6350 7075 50  0001 L CIN
F 3 "https://www.st.com/resource/en/datasheet/std7nk40zt4.pdf" H 6150 7150 50  0001 L CNN
	1    6150 7150
	1    0    0    -1  
$EndComp
Wire Wire Line
	6250 7350 6350 7350
Text GLabel 6350 7350 2    50   Input ~ 0
VCC12VPP
$Comp
L Device:D_Schottky D805
U 1 1
P 5500 6950
F 0 "D805" H 5500 6733 50  0000 C CNN
F 1 "DO-214AC SCHOTTKY" H 5500 6824 50  0000 C CNN
F 2 "Samacsys:DIOM5127X229N" H 5500 6950 50  0001 C CNN
F 3 "~" H 5500 6950 50  0001 C CNN
	1    5500 6950
	-1   0    0    1   
$EndComp
Wire Wire Line
	4200 6950 5050 6950
Wire Wire Line
	6250 6950 5650 6950
Wire Wire Line
	5950 7150 5950 6500
$Comp
L Device:R R812
U 1 1
P 5500 6350
F 0 "R812" V 5293 6350 50  0000 C CNN
F 1 "0603 10k" V 5384 6350 50  0000 C CNN
F 2 "Samacsys:RESC1608X55N" V 5430 6350 50  0001 C CNN
F 3 "~" H 5500 6350 50  0001 C CNN
	1    5500 6350
	0    1    1    0   
$EndComp
Wire Wire Line
	5650 6350 5950 6350
Connection ~ 5050 6950
Wire Wire Line
	5050 6950 5350 6950
Wire Wire Line
	3900 6600 3200 6600
Text Label 3700 6600 2    50   ~ 0
SIG_PUMP_EN
Wire Wire Line
	1600 5900 2200 5900
Text Label 2200 5900 2    50   ~ 0
SIG_PUMP_EN
Text HLabel 1600 5900 0    50   Input ~ 0
SIG_PUMP_EN
Text GLabel 3900 6500 0    50   Input ~ 0
VSS
Text HLabel 1600 7450 0    50   Output ~ 0
IO_PUMP_PWM
Wire Wire Line
	1600 7450 5050 7450
Wire Wire Line
	5050 7450 5050 6950
Text HLabel 3000 5900 0    50   Input ~ 0
SIG_PWM_LSAB
Text HLabel 3000 6000 0    50   Input ~ 0
SIG_PWM_LSCD
Text Label 3650 5900 0    50   ~ 0
SIG_PWM_LSAB_s
Text Label 3650 6000 0    50   ~ 0
SIG_PWM_LSCD_s
$Comp
L Device:R R800
U 1 1
P 3300 5900
F 0 "R800" V 3150 5650 50  0000 C CNN
F 1 "0603 470R" V 3050 5800 50  0000 C CNN
F 2 "Samacsys:RESC1608X55N" V 3230 5900 50  0001 C CNN
F 3 "~" H 3300 5900 50  0001 C CNN
	1    3300 5900
	0    1    1    0   
$EndComp
$Comp
L Device:R R850
U 1 1
P 3300 6000
F 0 "R850" V 3500 5750 50  0000 C CNN
F 1 "0603 470R" V 3600 5900 50  0000 C CNN
F 2 "Samacsys:RESC1608X55N" V 3230 6000 50  0001 C CNN
F 3 "~" H 3300 6000 50  0001 C CNN
	1    3300 6000
	0    1    1    0   
$EndComp
Wire Wire Line
	3000 5900 3150 5900
Wire Wire Line
	3150 6000 3000 6000
Wire Wire Line
	3450 5900 4250 5900
Wire Wire Line
	3450 6000 4250 6000
$Comp
L Device:D_Zener D804
U 1 1
P 5550 5900
F 0 "D804" H 5550 6117 50  0000 C CNN
F 1 "DO-214AC 81V" H 5550 6026 50  0000 C CNN
F 2 "Samacsys:DIOM5127X229N" H 5550 5900 50  0001 C CNN
F 3 "~" H 5550 5900 50  0001 C CNN
	1    5550 5900
	1    0    0    -1  
$EndComp
Wire Wire Line
	5050 6950 5050 6350
Wire Wire Line
	5050 6350 5350 6350
Wire Wire Line
	5050 5900 5400 5900
Connection ~ 5050 6350
Wire Wire Line
	5700 5900 5800 5900
Text GLabel 5800 5900 2    50   Input ~ 0
VSS
Wire Wire Line
	5050 5900 5050 6350
Wire Wire Line
	4450 6500 5950 6500
Connection ~ 5950 6500
Wire Wire Line
	5950 6500 5950 6350
$EndSCHEMATC
